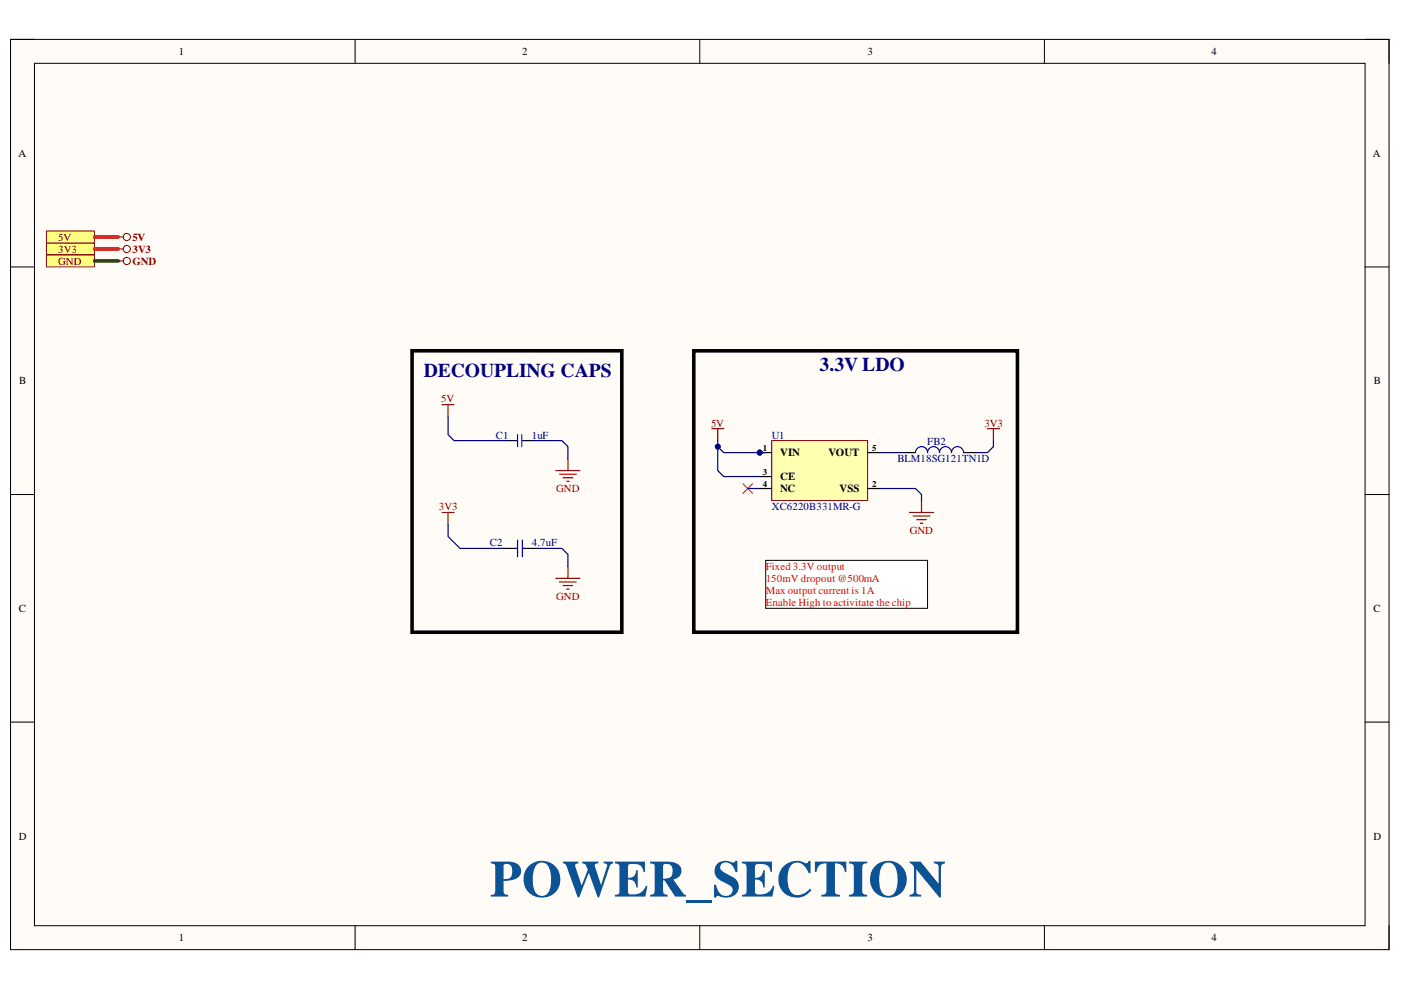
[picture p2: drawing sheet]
<svg xmlns="http://www.w3.org/2000/svg" width="297mm" height="210mm" viewBox="0 0 297 210" stroke-linecap="round" stroke-linejoin="round" font-family="sans-serif">
<path d="M2.2 8.4h292.3v192.9h-292.3z" fill-rule="evenodd" fill="#fffcf8"/>
<path d="M2.2 8.4h292.3v192.9h-292.3z" fill="none" stroke="#000" stroke-width=".21"/>
<path d="M7.3 13.4h282.1v182.9h-282.1z" fill-rule="evenodd" fill="#fffcf8"/>
<g fill="none" stroke="#000" stroke-width=".21">
<path d="M2.2 8.3h5.1M7.3 13.4h282.1v182.9h-282.1zM75.3 8.3v5.1M148.4 8.3v5.1M221.4 8.4v5M289.4 8.4h5.1v5M2.2 56.6h5.1M289.4 56.6h5.1M2.2 104.9h5.1M289.4 104.9h5.1M2.2 153.1h5.1M289.4 153.1h5.1"/>
<path d="M75.3 196.3v5M148.4 196.3v5M221.4 196.3v5M294.5 196.3v5"/>
</g>
<g fill="none" stroke="#800000" stroke-width=".25">
<path d="M150.9 90.9h2.5M152.2 90.9v2.5M209.4 90.9h2.5M210.6 90.9v2.5M93.7 108.7h2.6M95 108.7v2.5M192.8 108.7h5.1M193.6 109.4h3.6M194.4 110.2h2M195.1 110.9h.5M195.4 106.1v2.6M117.9 122.6h5"/>
<path d="M118.6 123.4h3.6M119.4 124.1h2M120.2 124.9h.5M120.4 120.1v2.5"/>
</g>
<path d="M157.5 102.6l2 2M159.5 102.6l-2 2" fill="none" stroke="#f00" stroke-width=".21"/>
<path d="M162.3 118.8h34.4v10.2h-34.4z" fill-rule="evenodd" fill="#fff"/>
<path d="M162.3 118.8h34.4v10.2h-34.4z" fill="none" stroke="#000" stroke-width=".21"/>
<path d="M87.4 74.4h44.4v59.7h-44.4zM147.1 74.4h68.6v59.7h-68.6z" fill="none" stroke="#000" stroke-width=".76"/>
<path d="M9.9 51.5h10.1v2.6h-10.1z" fill-rule="evenodd" fill="#ffff80"/>
<path d="M9.9 51.5h10.1v2.6h-10.1z" fill="none" stroke="#800000" stroke-width=".21"/>
<path d="M9.9 54.1h10.1v2.5h-10.1z" fill-rule="evenodd" fill="#ffff80"/>
<g fill="none" stroke="#800000" stroke-width=".21">
<path d="M9.9 54.1h10.1v2.5h-10.1z"/>
<circle cx="26.9" cy="52.8" r=".76"/>
<circle cx="26.9" cy="55.3" r=".76"/>
</g>
<path d="M25.1 52.8h1M25.1 55.3h1" fill="none" stroke="#800000" stroke-width=".25"/>
<path d="M9.9 49h10.1v2.5h-10.1z" fill-rule="evenodd" fill="#ffff80"/>
<g fill="none" stroke="#800000" stroke-width=".21">
<path d="M9.9 49h10.1v2.5h-10.1z"/>
<circle cx="26.9" cy="50.3" r=".76"/>
</g>
<path d="M25.1 50.2h1M93.7 85.8h2.6M95 85.8v2.5M117.9 99.8h5M120.4 97.2v2.6M118.6 100.5h3.6M119.4 101.3h2M120.2 102.1h.5" fill="none" stroke="#800000" stroke-width=".25"/>
<path d="M107.7 93.4h1.6M111.3 93.4h1.5M191.6 96h2.5M204.3 96h2.5M106.4 116.3h3.3M110.7 116.3h3.4" fill="none" stroke="#000" stroke-width=".25"/>
<path d="M109.2 93.4h.5M109.7 92.1v2.6M110.6 92.1v2.6M110.7 93.4h.6M194.1 96a1.27 1.27 0 0 1 1.3-1.3 1.27 1.27 0 0 1 1.3 1.3 1.27 1.27 0 0 1 1.2-1.3 1.27 1.27 0 0 1 1.3 1.3 1.27 1.27 0 0 1 1.3-1.3 1.27 1.27 0 0 1 1.2 1.3 1.27 1.27 0 0 1 1.3-1.3 1.27 1.27 0 0 1 1.3 1.3M109.2 116.3h.5M109.7 114.5v3.6M110.7 114.5v3.6M110.7 116.3h.6" fill="none" stroke="#00f" stroke-width=".25"/>
<circle cx="161.1" cy="96" r=".51" fill="#000080"/>
<circle cx="161.1" cy="96" r=".51" fill="none" stroke="#000080" stroke-width=".21"/>
<path d="M163.6 93.4h20.3v12.7h-20.3z" fill-rule="evenodd" fill="#ffffb0"/>
<path d="M163.6 93.4h20.3v12.7h-20.3z" fill="none" stroke="#800000" stroke-width=".21"/>
<path d="M161.1 96h2.5" fill="none" stroke="#000" stroke-width=".25"/>
<circle cx="161.1" cy="96" r=".51" fill="#000080"/>
<circle cx="161.1" cy="96" r=".51" fill="none" stroke="#000080" stroke-width=".21"/>
<path d="M183.9 96h2.6M161.1 103.6h2.5M161.1 101h2.5M183.9 103.6h2.6" fill="none" stroke="#000" stroke-width=".25"/>
<path d="M95 88.3v3.8l1.3 1.3h11.4M152.2 94.7v5.1l1.2 1.2h7.7M95 111.2v2.5l2.5 2.6h8.9" fill="none" stroke="#000080" stroke-width=".25"/>
<path d="M20 55.3h5.1" fill="none" stroke="#274e13" stroke-width=".76"/>
<path d="M20 52.8h5.1M20 50.2h5.1" fill="none" stroke="#f00" stroke-width=".76"/>
<circle cx="152.2" cy="94.7" r=".51" fill="#000080"/>
<circle cx="152.2" cy="94.7" r=".51" fill="none" stroke="#000080" stroke-width=".21"/>
<path d="M152.2 93.4v1.3l1.2 1.3h8.9" fill="none" stroke="#000080" stroke-width=".25"/>
<circle cx="161.1" cy="96" r=".51" fill="#000080"/>
<circle cx="161.1" cy="96" r=".51" fill="none" stroke="#000080" stroke-width=".21"/>
<circle cx="152.2" cy="94.7" r=".51" fill="#000080"/>
<circle cx="152.2" cy="94.7" r=".51" fill="none" stroke="#000080" stroke-width=".21"/>
<path d="M112.8 93.4h6.3l1.3 1.3v2.5M186.5 96h5.1M210.6 93.4v1.3l-1.2 1.3h-2.6M114.1 116.3h5l1.3 1.2v2.6M158.5 103.6h2.6M186.5 103.6h7.6l1.3 1.3v1.2" fill="none" stroke="#000080" stroke-width=".25"/>
<text font-size="11" fill="#0b5394" x="103.9" y="190.1">POWER_SECTION</text>
<g font-size="4.1" fill="#000080">
<text x="89.8" y="79.9">DECOUPLING CAPS</text>
<text x="173.8" y="78.6">3.3V LDO</text>
</g>
<g font-size="2.3">
<text x="37.9" y="11.7">1</text>
<text x="110.7" y="11.7">2</text>
<text x="183.9" y="11.7">3</text>
<text x="256.8" y="11.7">4</text>
<text x="3.9" y="33.3">A</text>
<text x="291.1" y="33.3">A</text>
<text x="4.1" y="81.5">B</text>
<text x="291.3" y="81.5">B</text>
<text x="165.4" y="96.8">VIN</text>
<text x="165.4" y="101.9">CE</text>
<text x="175.6" y="96.8">VOUT</text>
<text x="165.4" y="104.4">NC</text>
<text x="178" y="104.4">VSS</text>
<text x="4" y="129.7">C</text>
<text x="291.2" y="129.7">C</text>
<text x="4" y="178">D</text>
<text x="291.2" y="178">D</text>
<text x="37.9" y="199.6">1</text>
<text x="110.7" y="199.6">2</text>
<text x="183.9" y="199.6">3</text>
<text x="256.8" y="199.6">4</text>
</g>
<g font-size="2.3" fill="#800000">
<text x="12.4" y="53.6">3V3</text>
<text x="12.4" y="51.1">5V</text>
<text x="28.1" y="53.6">3V3</text>
<text x="28.1" y="51.1">5V</text>
<text x="12.4" y="56.1">GND</text>
<text x="28.1" y="56.1">GND</text>
<text x="93.6" y="85.3">5V</text>
<text x="150.8" y="90.4">5V</text>
<text x="208.7" y="90.4">3V3</text>
<text x="117.9" y="104.4">GND</text>
<text x="93.1" y="108.2">3V3</text>
<text x="192.9" y="113.3">GND</text>
<text x="117.9" y="127.2">GND</text>
</g>
<g font-size="2.3" fill="#000080">
<text x="105.2" y="93">C1</text>
<text x="112.8" y="93">1uF</text>
<text x="163.6" y="93">U1</text>
<text x="196.6" y="94.2">FB2</text>
<text x="190.3" y="98.1">BLM18SG121TN1D</text>
<text x="163.6" y="108.2">XC6220B331MR-G</text>
<text x="103.9" y="115.8">C2</text>
<text x="112.8" y="115.8">4.7uF</text>
</g>
<g font-size="2.3" fill="#f00">
<text x="162.3" y="120.9">Fixed 3.3V output</text>
<text x="162.3" y="123.4">150mV dropout @500mA</text>
<text x="162.3" y="125.9">Max output current is 1A</text>
<text x="162.3" y="128.5">Enable High to activitate the chip</text>
</g>
<g font-size="1.9">
<text x="161.8" y="95.6">1</text>
<text x="184.9" y="95.6">5</text>
<text x="161.8" y="100.7">3</text>
<text x="161.8" y="103.2">4</text>
<text x="184.9" y="103.2">2</text>
</g>
</svg>
